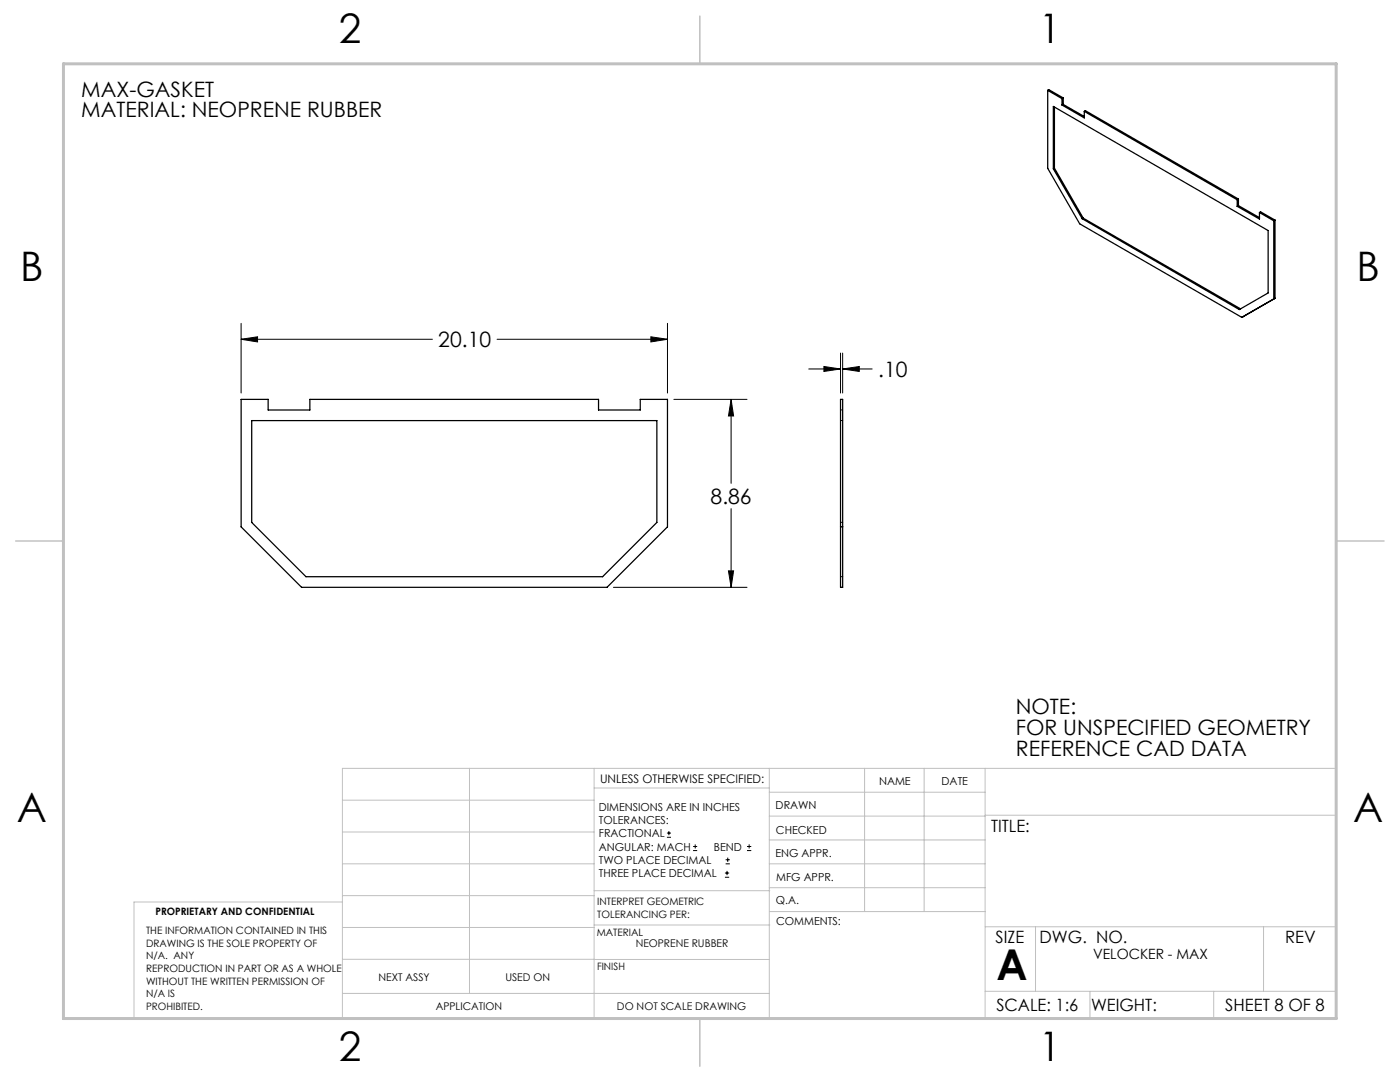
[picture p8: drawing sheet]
<svg xmlns="http://www.w3.org/2000/svg" width="279mm" height="216mm" viewBox="0 0 279 216" stroke-linecap="round" stroke-linejoin="round" font-family="sans-serif">
<g fill="none" stroke="#000" stroke-width=".2">
<path d="M48.1 67.7l3.3-.5v1zM48.1 64.5v13.9M48.1 67.7h38.2M99.2 67.7h34M129.9 67.2l3.3 .5-3.3 .5zM133.2 64.5v13.9M134.5 79.7h14.6M145.9 79.7l.5 3.3h-1zM145.9 79.7v16.7M161.4 73.6h6.3M164.4 73.1l3.3 .5-3.3 .5zM167.7 70.4v8"/>
<path d="M168.2 73.6l3.3-.5v1zM168.2 70.4v8M168.2 73.6h5.9M122.4 117.2h26.7M145.4 113.9h1l-.5 3.3zM145.9 101.5v15.7M133.1 167.1h.8M133.1 166.2h.8M133.5 165.8v.9M138.3 169.7h.8M138.3 168.9h.8M138.7 168.5v.8"/>
<path d="M144.7 175h.8M144.7 174.2h.8M144.8 172.4h.9M144.8 171.6h.9M145.1 173.8v.8M145.2 171.1v.9M149.1 169.7h.8M149.1 168.9h.8M149.5 168.5v.8"/>
</g>
<g fill="none" stroke="#c0c0c0" stroke-width=".2">
<path d="M68.3 159.7h50.3M93.7 153.3v44.9M118.6 153.3v49.9M118.6 157.2h34.9M153.5 153.3v49.9M153.5 158.1h43.1M172.5 153.3v28.6M184.4 153.3v28.6M196.6 153.3v49.9M68.3 180h-41.6v23.2h240v-49.9h-198.4v49.9M68.3 178.7h50.3M68.3 172.4h50.3"/>
<path d="M68.3 166h50.3M118.6 177.7h35M153.5 167.6h43.1M153.5 162.8h43.1M153.5 172.4h43.1M153.5 177.1h43.1M196.6 162.7h70.1M68.3 198.2h85.2M68.3 191.4l85.2 .1M68.3 185.1h50.3M118.6 184.6h35M153.6 181.9h43"/>
<path d="M196.6 197.8h70.1M196.6 184.9h70.1M206.7 184.9v12.9M217.5 197.8v5.4M242.2 197.8v5.4M252.2 184.9v12.9"/>
</g>
<path d="M139.7 3.2v9.5M3.1 107.9h9.6M266.7 107.9h9.5M139.7 203.2v9.6" fill="none" stroke="#c0c0c0" stroke-width=".3"/>
<path d="M12.7 12.7h254v190.5h-254z" fill="none" stroke="#c0c0c0" stroke-width=".6"/>
<path d="M129.9 67.2l3.3 .5-3.3 .5zM48.1 67.7l3.3-.5v1zM145.4 113.9h1l-.5 3.3zM145.9 79.7l.5 3.3h-1zM164.4 73.1l3.3 .5-3.3 .5zM168.2 73.6l3.3-.5v1z" fill="#000"/>
<g fill="none" stroke="#000" stroke-width=".25">
<path d="M209.1 18v15.6l6.4 11.1 32.3 18.6M209.1 18l2.8 1.7M209.1 18l.2-.1 2.9 1.6M211.9 19.7v1.3M212.2 19.5l-.3 .2M212.2 19.5v1.3M210.2 33.7v-12.5l42.9 24.8v12.5l-5.8 3.3-31.3-18.2M210.2 33.7l5.8 9.9M210.4 33.5l-.2 .2M210.4 21.4v12.1M210.4 33.5l5.8 10M211.9 21l4.5 2.5v-1.3"/>
<path d="M212.2 20.8l-.3 .2M212.2 20.8l4.2 2.4M216.4 22.2l30.5 17.7M216.4 22.2l.2-.1 30.6 17.6M246.9 39.9v1.3M247.2 39.7l-.3 .2M247.2 39.7v1.3M216.2 43.5l-.2 .1M216.2 43.5l31.4 18.1M246.9 41.2l4.5 2.5v-1.3M247.2 41l-.3 .2M247.2 41l4.2 2.4"/>
<path d="M251.4 42.4l2.8 1.7M251.4 42.4l.2-.1 2.9 1.6M254.2 44.1v15.6M254.2 59.7l-6.4 3.6M254.5 43.9l-.3 .2M254.5 43.9v15.6M254.5 59.5l-.3 .2M254.5 59.5l-6.7 3.8M48.1 79.7h5.4v2.1h8.3v-2.1h57.7v2.1h8.3v-2.1h5.4v25.4l-12.1 12.1h-60.9l-12.1-12.1zM167.7 79.7h.5v37.5h-.5zM50.2 83.9h80.9v20.3l-10.8 10.9h-59.2l-10.9-10.9zM167.7 105.1h.5"/>
</g>
<path d="M168.2 83.9h-.4M168.2 81.8h-.4M168.2 104.2h-.4M168.2 115.1h-.4" fill="none" stroke="#000" stroke-width=".2" stroke-dasharray="1.3 .6"/>
<text font-size="8.5" x="198.9" y="195.5">A</text>
<g font-size="8.1">
<text x="67.6" y="8.5">2</text>
<text x="207.3" y="8.5">1</text>
<text x="4" y="56.2">B</text>
<text x="270.7" y="56.2">B</text>
<text x="3.3" y="164.1">A</text>
<text x="270" y="164.1">A</text>
<text x="67.6" y="211.7">2</text>
<text x="207.3" y="211.7">1</text>
</g>
<g font-size="4.2">
<text x="16.2" y="19.3">MAX-GASKET</text>
<text x="16.2" y="23.4">MATERIAL: NEOPRENE RUBBER</text>
<text x="87.5" y="69.3">20.10</text>
<text x="175.3" y="75.2">.10</text>
<text x="141.8" y="100.5">8.86</text>
<text x="202.7" y="142.5">NOTE:</text>
<text x="202.7" y="146.6">FOR UNSPECIFIED GEOMETRY</text>
<text x="202.7" y="150.8">REFERENCE CAD DATA</text>
</g>
<g font-size="3.4">
<text x="197.8" y="166">TITLE:</text>
<text x="198.7" y="188.1">SIZE</text>
<text x="207.5" y="188.1">DWG. NO.</text>
<text x="256.5" y="188.2">REV</text>
<text x="198.8" y="201.7">SCALE: 1:6</text>
<text x="217.7" y="201.8">WEIGHT:</text>
<text x="244.5" y="201.7">SHEET 8 OF 8</text>
</g>
<text font-size="2.8" x="218.2" y="191.3">VELOCKER - MAX</text>
<text font-size="2.4" x="119.8" y="156.2">UNLESS OTHERWISE SPECIFIED:</text>
<g font-size="2.2">
<text x="119.5" y="161.8">DIMENSIONS ARE IN INCHES</text>
<text x="154.8" y="161.4">DRAWN</text>
<text x="175.4" y="156.6">NAME</text>
<text x="187.9" y="156.7">DATE</text>
<text x="119.5" y="164.4">TOLERANCES:</text>
<text x="119.5" y="167.1">FRACTIONAL</text>
<text x="154.9" y="166.3">CHECKED</text>
<text x="119.5" y="169.7">ANGULAR: MACH</text>
<text x="119.5" y="172.4">TWO PLACE DECIMAL</text>
<text x="142.5" y="169.7">BEND</text>
<text x="154.8" y="171">ENG APPR.</text>
<text x="119.5" y="175">THREE PLACE DECIMAL</text>
<text x="154.9" y="175.7">MFG APPR.</text>
<text x="154.9" y="180.4">Q.A.</text>
<text x="154.9" y="184.6">COMMENTS:</text>
</g>
<g font-size="2.1">
<text x="126.9" y="189">NEOPRENE RUBBER</text>
<text x="75.5" y="195.7">NEXT ASSY</text>
<text x="100.9" y="195.7">USED ON</text>
<text x="86.9" y="201.5">APPLICATION</text>
<text x="123.1" y="201.6">DO NOT SCALE DRAWING</text>
</g>
<g font-size="2">
<text x="31" y="182.6">PROPRIETARY AND CONFIDENTIAL</text>
<text x="119.2" y="180.6">INTERPRET GEOMETRIC</text>
<text x="119.2" y="183.1">TOLERANCING PER:</text>
<text x="29.2" y="186.4">THE INFORMATION CONTAINED IN THIS</text>
<text x="29.2" y="188.9">DRAWING IS THE SOLE PROPERTY OF</text>
<text x="29.2" y="191.4">N/A. ANY</text>
<text x="119.1" y="186.7">MATERIAL</text>
<text x="29.2" y="193.9">REPRODUCTION IN PART OR AS A WHOLE</text>
<text x="29.2" y="196.5">WITHOUT THE WRITTEN PERMISSION OF</text>
<text x="119.1" y="193.5">FINISH</text>
<text x="29.2" y="199">N/A IS</text>
<text x="29.2" y="201.5">PROHIBITED.</text>
</g>
</svg>
